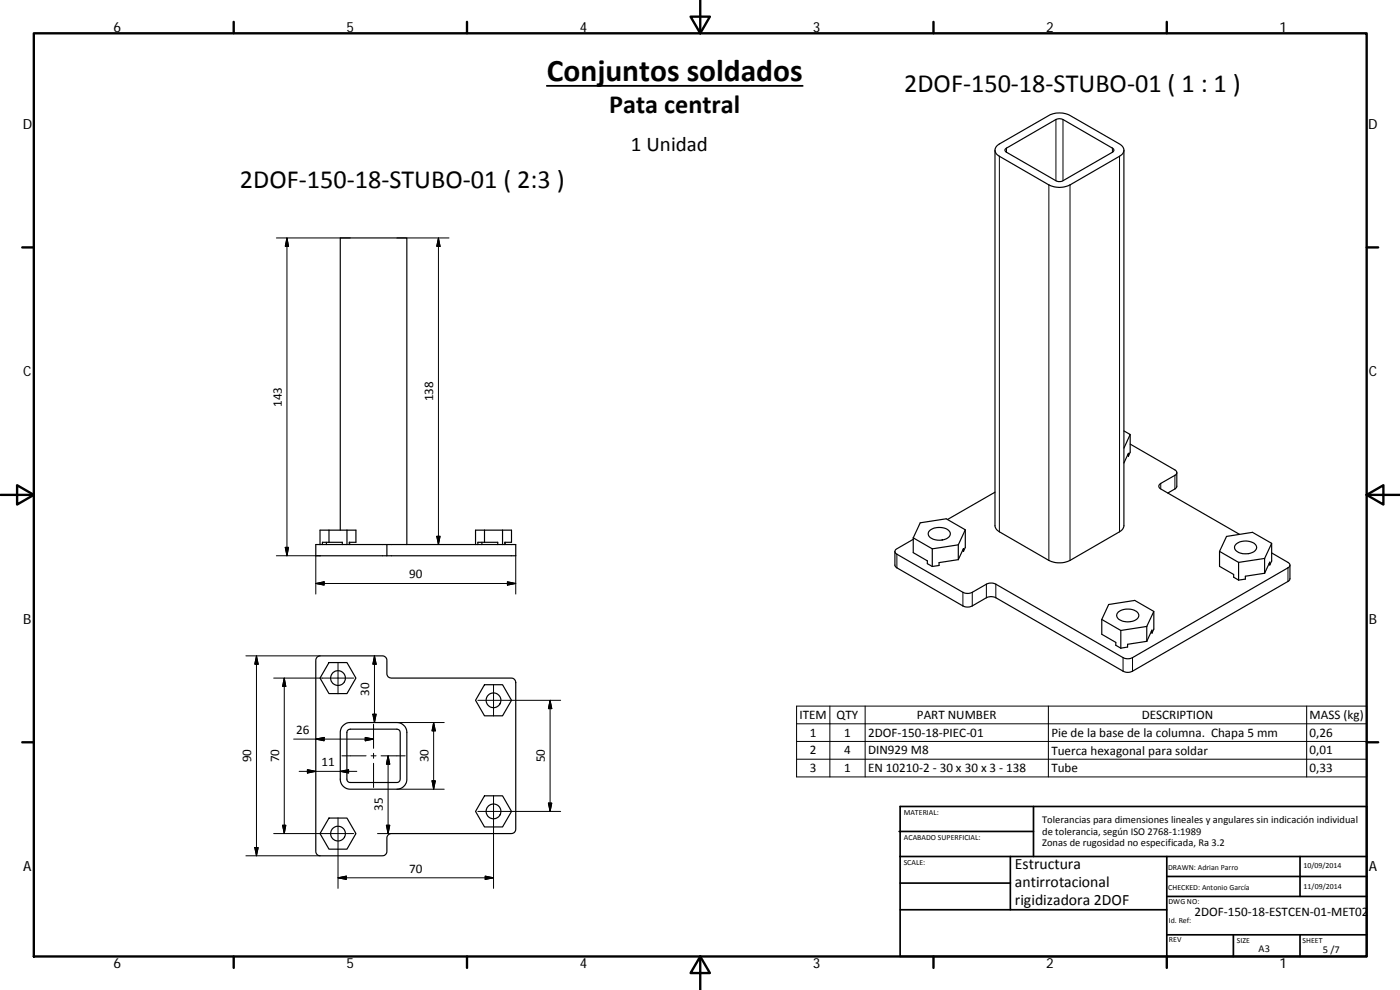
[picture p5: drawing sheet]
<svg xmlns="http://www.w3.org/2000/svg" width="420mm" height="297mm" viewBox="0 0 420 297" stroke-linecap="round" stroke-linejoin="round" font-family="sans-serif">
<g fill="none" stroke="#000" stroke-width=".36">
<path d="M298.6 45.1v112.9l.5 .8 .8 .8 14.9 8.5a7.4 7.4 0 0 0 6.3 0l14.9-8.5 .9-.8 .4-.8v-112.9M299.3 43.7l15.5-9.1a7 7 0 0 1 6.3 0l14.9 8.6a1.95 1.95 0 0 1 1.3 1.8 1.95 1.95 0 0 1-1.3 1.9l-14.9 8.6a7 7 0 0 1-6.3 0l-14.9-8.6a1.87 1.87 0 0 1-.6-3.2zM301.8 44.6l15.1-8.7a2.33 2.33 0 0 1 2.1 0l14.9 8.5a.64 .64 0 0 1 .4 .7 .64 .64 0 0 1-.4 .6l-14.9 8.5a2.33 2.33 0 0 1-2.1 0l-15.1-8.6-.2-.5zM337.3 129.3l1.9 1.1-1.9 4.1M338.4 136.4l.3 .5M338.7 136.9v-.9l-1.4 2.9M339.2 133.2l13.4 7.8a.86 .86 0 0 1 .6 .8 .86 .86 0 0 1-.6 .8l-4.3 2.5a.88 .88 0 0 0-.5 .8 .88 .88 0 0 0 .5 .8l23.7 13.6M339.2 130.4v5.3l-.5 1.2M98.7 159.1v3.6M102.1 159.1v-87.7h20v92M104.1 159.1v4.3M145.4 159.1v3.6"/>
<path d="M150.8 159.1v4.3M279.1 159.1a4.6 4.6 0 0 1 6 .5 1.83 1.83 0 0 1-1.9 2.3 3.7 3.7 0 0 1-4.6-1.6l.1-.7zM289.7 159v5.3l-.6 1.1M298.6 147.7l-14.2 8.2M353.2 141.8l-.1 4.4-2.6 1.7M97.9 162.7v.7M102.7 163.4v-.7h-5.9v.7M104.8 163.4v-.7h2v-3.6h-10.8v4.3M104.9 162.7v.7M116.1 163.4h38.7v3.4h-38.7M116.1 163.4v3.4M116.1 163.4h-21.3v3.4h21.3"/>
<path d="M144.6 162.7v.7M149.4 163.4v-.7h-6v.7M151.5 163.4v-.7h2v-3.6h-10.8v4.3M151.6 162.7v.7M268.6 165.5v4.1l.4 .6 20 11.6a3 3 0 0 0 2.8 0l4.2-2.5a3.1 3.1 0 0 1 2.9 0l38.1 22.1a2.93 2.93 0 0 0 2.9 0l46.6-26.9 .6-.7v-4.2M274.1 161.4l5.7 3.3M274.1 161.4v4.4l4.2 2.5v.8l1.5 .9M274.1 161.4l2.1-4.5 7.8-1.2 5.7 3.3-2.1 4.5M274.1 161.8l-4.9 2.9a.85 .85 0 0 0-.6 .8 .85 .85 0 0 0 .6 .8l19.8 11.4a3 3 0 0 0 2.8 0l4.2-2.4a3.1 3.1 0 0 1 2.9 0l38.1 22a3.1 3.1 0 0 0 2.9 0l46.6-26.9a.85 .85 0 0 0 .6-.8 .85 .85 0 0 0-.6-.9l-4.9-2.8M279.8 164.7v5.3M287.6 163.5l-7.8 1.2M287.6 163.5v4.4"/>
<path d="M287.6 167.9l-5.8 .9v.9l-2 .3M288.9 165l.2 .4M289.1 165.4v-.8l-1.5 3.3M366 165.4l2.1-4.4 7.8-1.3 5.7 3.3-2.1 4.6M366 165.4v4.5l4.2 2.5v.8l1.5 .9M366 165.4l5.7 3.3M371 163.2a4.5 4.5 0 0 1 6 .5 1.84 1.84 0 0 1-1.9 2.3 3.7 3.7 0 0 1-4.6-1.6l.1-.7zM371.7 168.7v5.4M379.5 167.6l-7.8 1.1M379.5 172l-5.8 .9v.9l-2 .3M379.5 167.6v4.4M380.9 169.1l.2 .4"/>
<path d="M381.1 169.5v-.8l-1.6 3.3M381.6 163v5.3l-.5 1.2M95.2 197.2l.9-.4h18.7a1.34 1.34 0 0 1 1.3 1.3v4a1.3 1.3 0 0 0 1.3 1.4h36a1.34 1.34 0 0 1 1.4 1.3v44a1.3 1.3 0 0 1-1.4 1.3h-36a1.34 1.34 0 0 0-1.3 1.3v4a1.34 1.34 0 0 1-1.3 1.4h-18.7a1.3 1.3 0 0 1-1.3-1.4v-57.3zM98.7 198.8h5.4l2.7 4.7-2.7 4.6h-5.4l-2.7-4.6zM330.7 185.9v4.4l4.2 2.4v.9l1.5 .9M330.7 185.9l5.7 3.3M330.7 185.9l2-4.5 7.9-1.3 5.7 3.4-2.1 4.5M335.6 183.6a4.7 4.7 0 0 1 6 .5 2 2 0 0 1-2.3 2.4 3.6 3.6 0 0 1-4.2-1.7l.2-.7zM336.4 189.2v5.3M344.2 192.4l-5.8 .9v.8l-2 .4M344.2 188l-7.8 1.2M344.2 188v4.4"/>
<path d="M345.5 189.5l.2 .4M345.7 189.9v-.8l-1.5 3.3M346.3 183.5v5.3l-.6 1.1M103 217.7l.9-.7 .8-.2h14.4a3 3 0 0 1 3 3v14a3 3 0 0 1-3 3h-14a3 3 0 0 1-3-3v-14l.4-1.5zM104.3 219.2l.8-.4h14l.6 .2 .4 .8v14l-.2 .6-.8 .4h-14l-.6-.2-.4-.8v-14zM145.4 205.4h5.4l2.7 4.7-2.7 4.7h-5.4l-2.7-4.7zM145.4 238.8h5.4l2.7 4.7-2.7 4.6h-5.4l-2.7-4.6zM98.7 245.4h5.4l2.7 4.7-2.7 4.7h-5.4l-2.7-4.7z"/>
<circle cx="101.4" cy="203.4" r="2.22"/>
<circle cx="148.1" cy="210.1" r="2.21"/>
<circle cx="101.5" cy="250.1" r="2.21"/>
<circle cx="148.1" cy="243.5" r="2.22"/>
</g>
<g fill="none" stroke="#000" stroke-width=".3">
<path d="M316.9 35.9v18.3M319 35.9v18.3M299.9 46.9v112.7M302.1 44.4v1.3M314.8 55.5v112.6M321.1 55.5v112.6M333.9 44.4v1.3M336 46.9v112.7M82.9 71.4h22.2M86.1 71.4v95.4M86.1 71.4l.5 2.5h-1zM119.1 71.4h15.7"/>
<path d="M131.6 71.4v92M131.6 71.4l.5 2.5h-1zM348.3 145.1v1.6M352.6 142.6v4.1M82.9 166.8h13.2M85.6 164.2h1l-.5 2.6zM94.8 175.1l2.5-.5v1zM94.8 175.1h60M94.8 166.8v11.4M131.1 160.9h1l-.5 2.5zM152.3 174.6l2.5 .5-2.5 .5zM154.8 166.8v11.4"/>
<path d="M269.2 166.3v4.1M289 177.7v4.1M291.8 177.7v4.1M296 175.3v4M298.9 175.3v4M386.5 170.4v4.1M73.8 196.8h22.3M77 196.8v60M77 196.8l.5 2.5h-1zM101.4 198.8v9.4M112.4 196.8v20M112.4 196.8l.5 2.5h-1z"/>
<path d="M337 197.3v4.1M339.9 197.3v4.1M82.1 203.5h24.1M85.3 203.5l.5 2.5h-1zM85.3 203.5v46.6M111.9 214.3h1l-.5 2.5zM112.1 217.3v7.2M119.1 216.8h14.2M130.1 216.8v20M130.1 216.8l.6 2.5h-1zM148.1 205.4v9.4M165.1 210.1v33.4"/>
<path d="M165.1 210.1l.5 2.5h-1zM168.3 210.1h-24.9M239.1 211.9h171.1v21.2h-171.1zM239.1 217.2h171.1M249.1 211.9v21.2M259.6 211.9v21.2M314.6 211.9v21.2M392.1 211.9v21.2M88.1 221.8h24M89.8 231.4h17.3M92.3 230.9l2.5 .5-2.5 .5zM94.8 221.8l2.5-.5v1z"/>
<path d="M102.1 231.4l2.5-.5v1zM102.6 226.8h7.3M109.6 221.3l2.5 .5-2.5 .5zM111.4 226.8h1.5M112.1 226v1.5M112.1 229v7.3M114.4 226.8h7.2M116.5 226.8v23.3M116.5 226.8l.5 2.5h-1zM119.1 236.8h14.2M129.7 234.3h1l-.6 2.5zM148.1 238.7v27.9"/>
<path d="M239.1 222.5h171.1M239.1 227.8h171.1M73.8 256.8h22.3M76.5 254.3h1l-.5 2.5zM82.1 250.1h24.1M84.8 247.6h1l-.5 2.5zM101.4 245.4v21.2M113.3 250.1h4.1M116 247.6h1l-.5 2.5zM164.6 241h1l-.5 2.5zM168.3 243.5h-24.9M101.4 263.4l2.5-.5v1z"/>
<path d="M101.4 263.4h46.7M145.6 262.9l2.5 .5-2.5 .5z"/>
</g>
<g fill="none" stroke="#000" stroke-width=".71">
<path d="M10.1 10h400.1v277h-400.1zM70.1 6.6v3.4M140.2 6.6v3.4M207.3 5h5.8l-2.9 5zM210.2 0v10M280.2 6.6v3.4M350.2 6.6v3.4M6.7 74.2h3.4M410.2 74.2h3.4M.2 148.5h9.9M5.1 145.6l5 2.9-5 2.9zM410.2 148.5l5-2.9v5.8z"/>
<path d="M410.2 148.5h9.9M6.7 222.7h3.4M410.2 222.7h3.4M70.1 287v3.4M140.2 287v3.4M210.2 287l2.9 5h-5.8zM210.2 287v10M280.2 287v3.4M350.2 287v3.4"/>
</g>
<g fill="none" stroke="#000" stroke-width=".51">
<path d="M269.8 249.5h40.4M270.1 257h140.1M270.1 242h140.1v45h-140.1zM303.2 257v16M310.2 242v15M350.2 257v30M390.2 257v12M270.1 273h80.1M270.1 265h33.1M350.2 269h60M350.2 263h60M350.2 280.5h60"/>
<path d="M370.2 280.5v6.5M390.2 280.5v6.5"/>
</g>
<path d="M164.1 25.8h76.8" fill="none" stroke="#000" stroke-width=".53"/>
<g fill="#000" stroke="#000" stroke-width=".3">
<path d="M86.1 71.4l.5 2.5h-1zM131.6 71.4l.5 2.5h-1zM85.6 164.2h1l-.5 2.6zM94.8 175.1l2.5-.5v1zM131.1 160.9h1l-.5 2.5zM152.3 174.6l2.5 .5-2.5 .5zM77 196.8l.5 2.5h-1zM112.4 196.8l.5 2.5h-1zM85.3 203.5l.5 2.5h-1zM111.9 214.3h1l-.5 2.5zM130.1 216.8l.6 2.5h-1zM165.1 210.1l.5 2.5h-1z"/>
<path d="M92.3 230.9l2.5 .5-2.5 .5zM94.8 221.8l2.5-.5v1zM102.1 231.4l2.5-.5v1zM109.6 221.3l2.5 .5-2.5 .5zM116.5 226.8l.5 2.5h-1zM129.7 234.3h1l-.6 2.5zM76.5 254.3h1l-.5 2.5zM84.8 247.6h1l-.5 2.5zM116 247.6h1l-.5 2.5zM164.6 241h1l-.5 2.5zM101.4 263.4l2.5-.5v1zM145.6 262.9l2.5 .5-2.5 .5z"/>
</g>
<text font-size="9.4" x="164.1" y="24.4">Conjuntos soldados</text>
<g font-size="7.9">
<text x="271.3" y="27.6">2DOF‐150‐18‐STUBO‐01 ( 1 : 1 )</text>
<text x="182.9" y="33.9">Pata central</text>
<text x="72" y="56.3">2DOF‐150‐18‐STUBO‐01 ( 2:3 )</text>
</g>
<text font-size="6.3" x="189.4" y="45.2">1 Unidad</text>
<g font-size="4.7">
<text x="304.6" y="260.7">Estructura</text>
<text x="304.6" y="266">antirrotacional</text>
<text x="304.6" y="271.5">rigidizadora 2DOF</text>
</g>
<g font-size="4.2">
<text x="34" y="9.6">6</text>
<text x="104" y="9.6">5</text>
<text x="174" y="9.6">4</text>
<text x="244" y="9.6">3</text>
<text x="314" y="9.6">2</text>
<text x="384" y="9.6">1</text>
<text x="6.8" y="38.7">D</text>
<text x="410.6" y="38.7">D</text>
<text x="7" y="112.9">C</text>
<text x="410.8" y="112.9">C</text>
<text x="7" y="187.1">B</text>
<text x="410.8" y="187.1">B</text>
<text x="7" y="261.3">A</text>
<text x="410.8" y="261.3">A</text>
<text x="34" y="290.4">6</text>
<text x="104" y="290.4">5</text>
<text x="174" y="290.4">4</text>
<text x="244" y="290.4">3</text>
<text x="314" y="290.4">2</text>
<text x="384" y="290.4">1</text>
</g>
<g font-size="3.9">
<text x="84.6" y="122.1" transform="rotate(-90 84.6 122.1)">143</text>
<text x="130" y="120.4" transform="rotate(-90 130 120.4)">138</text>
<text x="122.8" y="173.5">90</text>
<text x="110.8" y="208.8" transform="rotate(-90 110.8 208.8)">30</text>
<text x="240" y="215.7">ITEM</text>
<text x="251.1" y="215.8">QTY</text>
<text x="275.2" y="215.7">PART NUMBER</text>
<text x="342.6" y="215.8">DESCRIPTION</text>
<text x="393" y="215.9">MASS (kg)</text>
<text x="88.9" y="220.2">26</text>
<text x="243" y="221.1">1</text>
<text x="253.3" y="221.1">1</text>
<text x="260.5" y="221.1">2DOF‐150‐18‐PIEC‐01</text>
<text x="315.5" y="221.1">Pie de la base de la columna. Chapa 5 mm</text>
<text x="393" y="221.1">0,26</text>
<text x="243" y="226.4">2</text>
<text x="253.3" y="226.4">4</text>
<text x="260.5" y="226.4">DIN929 M8</text>
<text x="315.5" y="226.5">Tuerca hexagonal para soldar</text>
<text x="393" y="226.4">0,01</text>
<text x="75.4" y="228.8" transform="rotate(-90 75.4 228.8)">90</text>
<text x="83.7" y="228.8" transform="rotate(-90 83.7 228.8)">70</text>
<text x="96.4" y="229.9">11</text>
<text x="128.6" y="228.8" transform="rotate(-90 128.6 228.8)">30</text>
<text x="163.5" y="228.8" transform="rotate(-90 163.5 228.8)">50</text>
<text x="243" y="231.7">3</text>
<text x="253.3" y="231.7">1</text>
<text x="260.5" y="231.7">EN 10210‐2 ‐ 30 x 30 x 3 ‐ 138</text>
<text x="315.5" y="231.8">Tube</text>
<text x="393" y="231.7">0,33</text>
<text x="114.9" y="243.2" transform="rotate(-90 114.9 243.2)">35</text>
<text x="122.8" y="261.8">70</text>
<text x="358.5" y="274.9">2DOF‐150‐18‐ESTCEN‐01‐MET02</text>
</g>
<g font-size="3.1">
<text x="312.8" y="246.8">Tolerancias para dimensiones lineales y angulares sin indicación individual</text>
<text x="312.8" y="250.4">de tolerancia, según ISO 2768‐1:1989</text>
<text x="312.8" y="254">Zonas de rugosidad no especificada, Ra 3.2</text>
<text x="377.7" y="285.6">A3</text>
<text x="397" y="285.9">5 /7</text>
</g>
<g font-size="2.4">
<text x="271.2" y="244.4">MATERIAL:</text>
<text x="271.3" y="251.9">ACABADO SUPERFICIAL:</text>
<text x="271.2" y="259.7">SCALE:</text>
<text x="350.6" y="260.9">DRAWN: Adrian Parro</text>
<text x="391.2" y="260.6">10/09/2014</text>
<text x="350.6" y="267">CHECKED: Antonio García</text>
<text x="391.2" y="266.6">11/09/2014</text>
<text x="350.7" y="271.4">DWG NO:</text>
<text x="350.8" y="276.8">Id. Ref:</text>
<text x="350.8" y="282.8">REV</text>
<text x="371.2" y="282.9">SIZE</text>
<text x="390.9" y="282.9">SHEET</text>
</g>
</svg>
